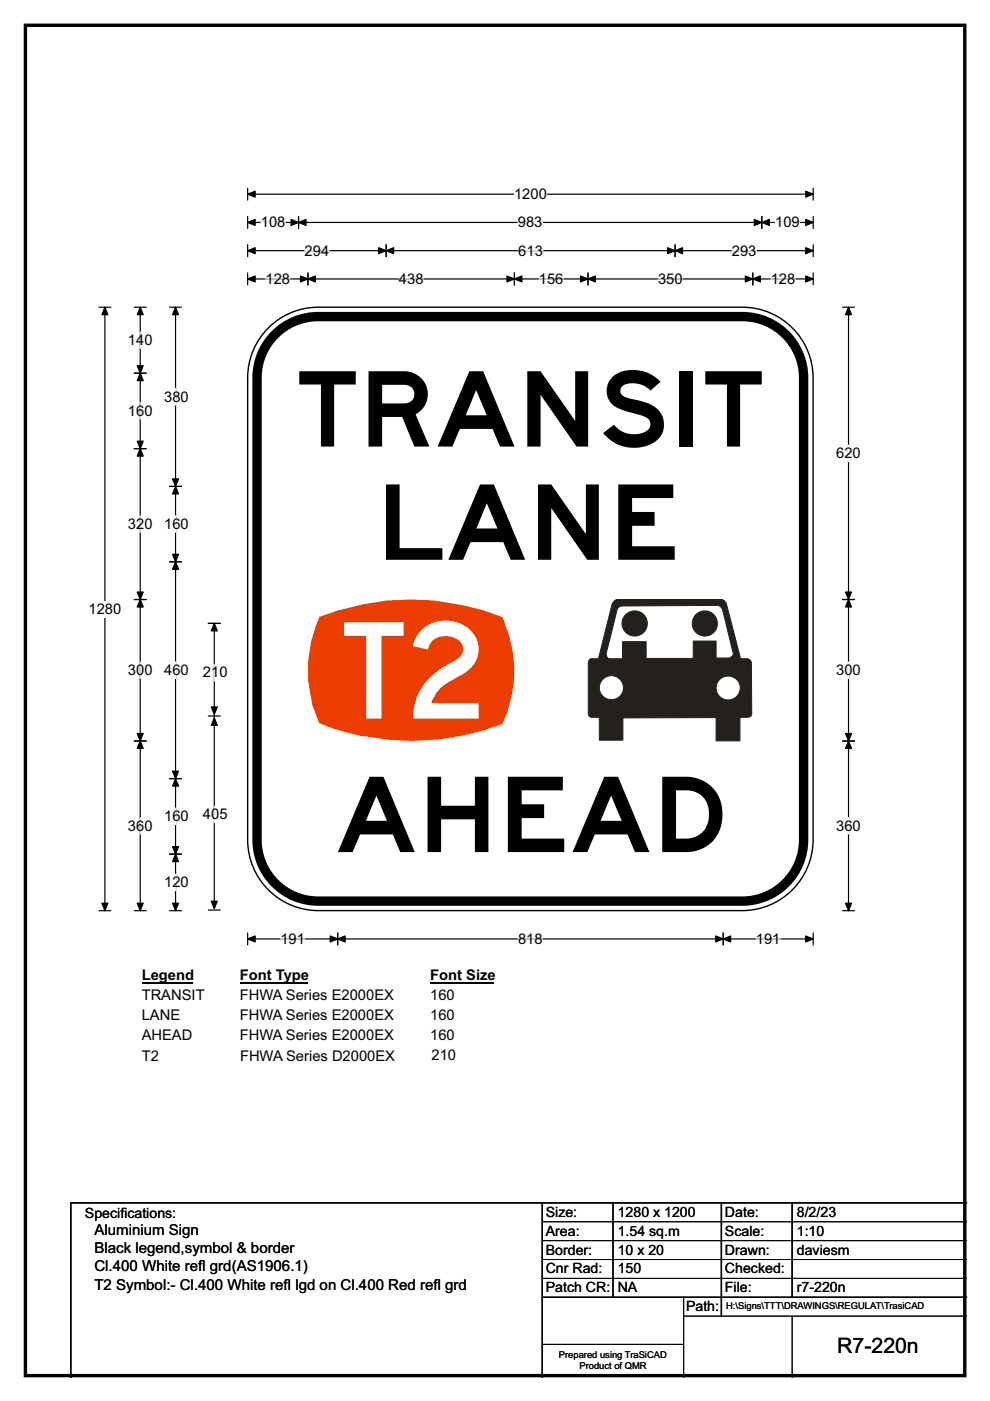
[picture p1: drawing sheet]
<svg xmlns="http://www.w3.org/2000/svg" width="210mm" height="297mm" viewBox="0 0 210 297" stroke-linecap="round" stroke-linejoin="round" font-family="sans-serif">
<path d="M5.4 5.4h199.2v286.3h-199.2z" fill="none" stroke="#000" stroke-width=".72"/>
<path d="M52.5 39.9v2.5M172.5 39.9v2.5M52.5 41.2h120" fill="none" stroke="#000" stroke-width=".25"/>
<g fill="#000" stroke="#000" stroke-width=".25">
<path d="M52.5 41.2l1.6-.7v1.3z" fill-rule="evenodd"/>
<path d="M170.9 40.5l1.6 .7-1.6 .6z" fill-rule="evenodd"/>
</g>
<path d="M109 39.4h7v3.5h-7z" fill="#fff"/>
<g fill="none" stroke="#000" stroke-width=".25">
<path d="M52.5 47.2h120M52.5 45.9v2.5M52.5 51.9v2.5M52.5 57.9v2.5M52.5 53.2h120M52.5 59.1h120M63.3 45.9v2.5M65.3 57.9v2.5M81.9 51.9v2.5M109.1 57.9v2.5M124.7 57.9v2.5M143.2 51.9v2.5"/>
<path d="M159.7 57.9v2.5M161.6 45.9v2.5M172.5 45.9v2.5M172.5 57.9v2.5M172.5 51.9v2.5M21 65.1h2.5M22.2 65.1v128M21 193.1h2.5M52.5 197.8v2.5M52.5 199.1h120M71.6 197.8v2.5M153.4 197.8v2.5"/>
<path d="M172.5 197.8v2.5"/>
</g>
<g fill="#000" stroke="#000" stroke-width=".25">
<path d="M52.5 47.2l1.6-.7v1.3z" fill-rule="evenodd"/>
<path d="M52.5 53.2l1.6-.7v1.3z" fill-rule="evenodd"/>
<path d="M52.5 59.1l1.6-.6v1.3z" fill-rule="evenodd"/>
<path d="M63.3 47.2l1.6-.7v1.3z" fill-rule="evenodd"/>
<path d="M61.7 46.5l1.6 .7-1.6 .6z" fill-rule="evenodd"/>
<path d="M65.3 59.1l1.6-.6v1.3z" fill-rule="evenodd"/>
<path d="M63.7 58.5l1.6 .6-1.6 .7z" fill-rule="evenodd"/>
<path d="M81.9 53.2l1.6-.7v1.3z" fill-rule="evenodd"/>
<path d="M80.3 52.5l1.6 .7-1.6 .6z" fill-rule="evenodd"/>
<path d="M107.5 58.5l1.6 .6-1.6 .7z" fill-rule="evenodd"/>
<path d="M109.1 59.1l1.6-.6v1.3z" fill-rule="evenodd"/>
<path d="M123.1 58.5l1.6 .6-1.6 .7z" fill-rule="evenodd"/>
<path d="M124.7 59.1l1.6-.6v1.3z" fill-rule="evenodd"/>
<path d="M141.6 52.5l1.6 .7-1.6 .6z" fill-rule="evenodd"/>
<path d="M143.2 53.2l1.6-.7v1.3z" fill-rule="evenodd"/>
<path d="M158.1 58.5l1.6 .6-1.6 .7z" fill-rule="evenodd"/>
<path d="M159.7 59.1l1.6-.6v1.3z" fill-rule="evenodd"/>
<path d="M160 46.5l1.6 .7-1.6 .6z" fill-rule="evenodd"/>
<path d="M161.6 47.2l1.6-.7v1.3z" fill-rule="evenodd"/>
<path d="M170.9 46.5l1.6 .7-1.6 .6z" fill-rule="evenodd"/>
<path d="M170.9 52.5l1.6 .7-1.6 .6z" fill-rule="evenodd"/>
<path d="M170.9 58.5l1.6 .6-1.6 .7z" fill-rule="evenodd"/>
<path d="M22.2 65.1l.7 1.6h-1.3z" fill-rule="evenodd"/>
<path d="M21.6 191.5h1.3l-.7 1.6z" fill-rule="evenodd"/>
<path d="M52.5 199.1l1.6-.7v1.3z" fill-rule="evenodd"/>
<path d="M71.6 199.1l1.6-.7v1.3z" fill-rule="evenodd"/>
<path d="M70 198.4l1.6 .7-1.6 .6z" fill-rule="evenodd"/>
<path d="M151.8 198.4l1.6 .7-1.6 .6z" fill-rule="evenodd"/>
<path d="M153.4 199.1l1.6-.7v1.3z" fill-rule="evenodd"/>
<path d="M170.9 198.4l1.6 .7-1.6 .6z" fill-rule="evenodd"/>
</g>
<g fill="none" stroke="#fff" stroke-width=".25">
<path d="M55.3 47.2h5.2M56.3 59.1h5.2M64.6 53.2h5.2M84.6 59.1h5.2M109.8 47.2h5.3M109.9 53.2h5.2M114.3 59.1h5.2M139.6 59.1h5.2M155.2 53.2h5.2M163.5 59.1h5.2M164.4 47.2h5.2M59.5 199.1h5.2"/>
<path d="M109.9 199.1h5.2M160.3 199.1h5.2"/>
</g>
<path d="M18.8 127.4h6.9v3.5h-6.9z" fill="#fff"/>
<g fill="none" stroke="#000" stroke-width=".25">
<path d="M28.5 79.1h2.5M28.5 65.1h2.5M29.7 65.1v128M36 65.1h2.5M37.2 65.1v128M178.7 65.1h2.5M180 65.1v128M28.5 95.1h2.5M36 103.1h2.5M36 119.1h2.5M28.5 127.1h2.5M178.7 127.1h2.5"/>
<path d="M28.5 157.1h2.5M178.7 157.1h2.5M36 165.1h2.5M28.5 193.1h2.5M36 193.1h2.5M36 181.1h2.5M178.7 193.1h2.5"/>
</g>
<g fill="#000" stroke="#000" stroke-width=".25">
<path d="M29.7 79.1l.7 1.6h-1.3z" fill-rule="evenodd"/>
<path d="M29.7 65.1l.7 1.6h-1.3z" fill-rule="evenodd"/>
<path d="M29.1 77.5h1.3l-.7 1.6z" fill-rule="evenodd"/>
<path d="M37.2 65.1l.7 1.6h-1.3z" fill-rule="evenodd"/>
<path d="M180 65.1l.6 1.6h-1.3z" fill-rule="evenodd"/>
<path d="M29.1 93.5h1.3l-.7 1.6z" fill-rule="evenodd"/>
<path d="M29.7 95.1l.7 1.6h-1.3z" fill-rule="evenodd"/>
<path d="M37.2 103.1l.7 1.6h-1.3z" fill-rule="evenodd"/>
<path d="M36.6 117.5h1.3l-.7 1.6z" fill-rule="evenodd"/>
<path d="M36.6 101.5h1.3l-.7 1.6z" fill-rule="evenodd"/>
<path d="M37.2 119.1l.7 1.6h-1.3z" fill-rule="evenodd"/>
<path d="M29.1 125.5h1.3l-.7 1.6z" fill-rule="evenodd"/>
<path d="M29.7 127.1l.7 1.6h-1.3z" fill-rule="evenodd"/>
<path d="M180 127.1l.6 1.6h-1.3z" fill-rule="evenodd"/>
<path d="M179.3 125.5h1.3l-.6 1.6z" fill-rule="evenodd"/>
<path d="M29.1 155.5h1.3l-.7 1.6z" fill-rule="evenodd"/>
<path d="M29.7 157.1l.7 1.6h-1.3z" fill-rule="evenodd"/>
<path d="M179.3 155.5h1.3l-.6 1.6z" fill-rule="evenodd"/>
<path d="M180 157.1l.6 1.6h-1.3z" fill-rule="evenodd"/>
<path d="M36.6 163.5h1.3l-.7 1.6z" fill-rule="evenodd"/>
<path d="M37.2 165.1l.7 1.6h-1.3z" fill-rule="evenodd"/>
<path d="M29.1 191.5h1.3l-.7 1.6z" fill-rule="evenodd"/>
<path d="M36.6 179.5h1.3l-.7 1.6z" fill-rule="evenodd"/>
<path d="M37.2 181.1l.7 1.6h-1.3z" fill-rule="evenodd"/>
<path d="M36.6 191.5h1.3l-.7 1.6z" fill-rule="evenodd"/>
<path d="M179.3 191.5h1.3l-.6 1.6z" fill-rule="evenodd"/>
</g>
<g fill="none" stroke="#fff" stroke-width=".25">
<path d="M29.7 70.4v3.5M29.7 85.4v3.5M37.2 82.4v3.5M180 94.4v3.5M29.7 109.4v3.5M37.2 109.4v3.5M29.7 140.4v3.5M37.2 140.3v3.6M180 140.4v3.5M29.7 173.4v3.4M37.2 171.3v3.5M180 173.4v3.4"/>
<path d="M37.2 185.3v3.5"/>
</g>
<path d="M30 205.1h10.8v3.5h-10.8z" fill="#fff"/>
<path d="M30 208.4h10.8" fill="none" stroke="#000" stroke-width=".32"/>
<path d="M50.9 205.1h14.4v3.5h-14.4z" fill="#fff"/>
<path d="M50.9 208.4h14.4" fill="none" stroke="#000" stroke-width=".32"/>
<path d="M91.2 205.1h13.5v3.5h-13.5z" fill="#fff"/>
<path d="M91.2 208.4h13.5" fill="none" stroke="#000" stroke-width=".32"/>
<g fill="#fff">
<path d="M30 209.3h13.4v3.4h-13.4z"/>
<path d="M50.9 209.3h32.8v3.4h-32.8z"/>
<path d="M91.2 209.3h5.2v3.4h-5.2z"/>
<path d="M30 213.4h8.2v3.5h-8.2z"/>
<path d="M50.9 213.4h32.8v3.5h-32.8z"/>
<path d="M91.2 213.4h5.2v3.5h-5.2z"/>
<path d="M30 217.6h10.8v3.5h-10.8z"/>
<path d="M50.9 217.6h32.8v3.5h-32.8z"/>
<path d="M91.2 217.6h5.2v3.5h-5.2z"/>
</g>
<path d="M56.9 69.5a14.9 14.9 0 0 1 10.6-4.4h90a15 15 0 0 1 15 15v98a15 15 0 0 1-15 15h-90a15 15 0 0 1-15-15v-98a14.9 14.9 0 0 1 4.4-10.6z" fill-rule="evenodd" fill="#fff" stroke="#fff" stroke-width=".21"/>
<path d="M57.9 71.4a12.9 12.9 0 0 1 9.6-4.3h90a13 13 0 0 1 12.9 13v98a13 13 0 0 1-12.9 13h-90a13 13 0 0 1-13-13v-98a12.9 12.9 0 0 1 3.4-8.7z" fill="none" stroke="#000" stroke-width="2"/>
<path d="M56.9 69.5a14.9 14.9 0 0 1 10.6-4.4h90a15 15 0 0 1 15 15v98a15 15 0 0 1-15 15h-90a15 15 0 0 1-15-15v-98a14.9 14.9 0 0 1 4.4-10.6z" fill="none" stroke="#000" stroke-width=".3"/>
<path d="M130.2 127.5a2.49 2.49 0 0 1 2.1-.4h20.8a1.42 1.42 0 0 1 1.1 1.4l2.9 11.2h1.5a1.14 1.14 0 0 1 .8 1.4v10.1a.68 .68 0 0 1-.4 .8l-2.1 .1v5h-5v-5l-19.8 .1v4.7h-5v-4.8l-2-.1a3.5 3.5 0 0 1-.3-2.4v-9.4l.5-.5h1.6l2.9-11.6zM131.1 128.9l-2.5 9.7a.93 .93 0 0 0 .7 1.1h2.8v-3.7h4.9v3.6h10v-3.7h4.9v3.6h2.9a.99 .99 0 0 0 .6-1.5l-2.1-8.7a1.35 1.35 0 0 0-1.6-.9l-19.7 .1-.6 .1zM127.1 145.8a2.56 2.56 0 0 1 5.1 0 2.56 2.56 0 0 1-5.1 0zM151.9 145.9a2.55 2.55 0 0 1 5.1 0 2.55 2.55 0 0 1-5.1 0z" fill-rule="evenodd" fill="#24211d"/>
<g fill="none" stroke="#24211d" stroke-width=".21">
<path d="M130.2 127.5a2.49 2.49 0 0 1 2.1-.4h20.8a1.42 1.42 0 0 1 1.1 1.4l2.9 11.2h1.5a1.14 1.14 0 0 1 .8 1.4v10.1a.68 .68 0 0 1-.4 .8l-2.1 .1v5h-5v-5l-19.8 .1v4.7h-5v-4.8l-2-.1a3.5 3.5 0 0 1-.3-2.4v-9.4l.5-.5h1.6l2.9-11.6zM131.1 128.9l.3-.3 .6-.1 18.8-.1a2.15 2.15 0 0 1 2.4 .7l2.2 8.9a1.02 1.02 0 0 1-.7 1.5h-2.8v-3.6h-4.9v3.7h-10v-3.6h-4.9v3.7h-2.8a1.36 1.36 0 0 1-.5-2.1z"/>
<circle cx="129.7" cy="145.8" r="2.56"/>
<circle cx="154.4" cy="145.9" r="2.54"/>
</g>
<circle cx="134.6" cy="132.2" r="2.67" fill="#24211d"/>
<circle cx="134.6" cy="132.2" r="2.67" fill="none" stroke="#24211d" stroke-width=".21"/>
<circle cx="149.5" cy="132.2" r="2.67" fill="#24211d"/>
<circle cx="149.5" cy="132.2" r="2.67" fill="none" stroke="#24211d" stroke-width=".21"/>
<path d="M67.8 130.8a52.8 52.8 0 0 1 38.8 .1 26.6 26.6 0 0 1-.1 22.6 53.1 53.1 0 0 1-38.8-.2 27 27 0 0 1 .1-22.5z" fill-rule="evenodd" fill="#eb3d00"/>
<path d="M115 255v37M130 255v20M153 255v24M168 255v20M205 255h-190v37M115 275h90" fill="none" stroke="#000" stroke-width=".3"/>
<path d="M115 259h90M115 263h90M115 267h90M115 271h90M145 279h60M145 275v17M168 279v13M115 285h30" fill="none" stroke="#000" stroke-width=".21"/>
<path d="M44.2 132.2h2.5M45.5 132.2v60.1M44.2 151.8h2.5M44.2 192.9h2.5" fill="none" stroke="#000" stroke-width=".25"/>
<g fill="#000" stroke="#000" stroke-width=".25">
<path d="M45.5 132.2l.6 1.6h-1.3z" fill-rule="evenodd"/>
<path d="M44.8 149.9h1.3l-.6 1.6z" fill-rule="evenodd"/>
<path d="M45.5 152.2l.6 1.6h-1.3z" fill-rule="evenodd"/>
<path d="M44.8 191.1h1.3l-.6 1.6z" fill-rule="evenodd"/>
</g>
<path d="M45.5 140.9v3.5M45.5 171v3.4" fill="none" stroke="#fff" stroke-width=".25"/>
<text font-size="28.4" fill="#fff" x="72.4" y="152.4">T2</text>
<g font-size="22.2">
<text x="62.8" y="94.7">TRANSIT</text>
<text x="79.8" y="118.7">LANE</text>
<text x="71" y="180.7">AHEAD</text>
</g>
<text font-size="4.5" x="177.6" y="286.9">R7-220n</text>
<g font-size="3.2">
<text x="20" y="261.9">Aluminium Sign</text>
<text x="20" y="265.8">Black legend,symbol &amp; border</text>
<text x="20" y="269.6">Cl.400 White ref</text>
<text x="42" y="269.6">l grd(AS1906.1)</text>
<text x="20" y="273.4">T2 Symbol:- Cl.400 White ref</text>
<text x="60.2" y="273.4">l lgd on Cl.400 Red ref</text>
<text x="92" y="273.4">l grd</text>
</g>
<g font-size="3.1">
<text x="109" y="42.2">1200</text>
<text x="55.3" y="48.2">108</text>
<text x="109.8" y="48.2">983</text>
<text x="164.4" y="48.2">109</text>
<text x="64.6" y="54.2">294</text>
<text x="109.9" y="54.2">613</text>
<text x="155.2" y="54.2">293</text>
<text x="56.3" y="60.2">128</text>
<text x="84.6" y="60.2">438</text>
<text x="114.3" y="60.2">156</text>
<text x="139.6" y="60.2">350</text>
<text x="163.5" y="60.2">128</text>
<text x="27.1" y="73.2">140</text>
<text x="27.1" y="88.2">160</text>
<text x="34.8" y="85.2">380</text>
<text x="177.4" y="97.2">620</text>
<text x="27.1" y="112.2">320</text>
<text x="34.8" y="112.2">160</text>
<text x="18.8" y="130.2">1280</text>
<text x="27.1" y="143.2">300</text>
<text x="34.8" y="143.1">460</text>
<text x="43" y="143.6">210</text>
<text x="177.4" y="143.2">300</text>
<text x="43" y="173.7">405</text>
<text x="27.1" y="176.2">360</text>
<text x="34.8" y="174.1">160</text>
<text x="177.4" y="176.2">360</text>
<text x="34.8" y="188.1">120</text>
<text x="59.5" y="200.1">191</text>
<text x="109.9" y="200.1">818</text>
<text x="160.3" y="200.1">191</text>
<text x="30" y="207.9">Legend</text>
<text x="50.9" y="207.9">Font Type</text>
<text x="91.2" y="207.9">Font Size</text>
<text x="30" y="212.1">TRANSIT</text>
<text x="50.9" y="212.1">FHWA Series E2000EX</text>
<text x="91.2" y="212.1">160</text>
<text x="30" y="216.2">LANE</text>
<text x="30" y="220.4">AHEAD</text>
<text x="50.9" y="216.2">FHWA Series E2000EX</text>
<text x="50.9" y="220.4">FHWA Series E2000EX</text>
<text x="91.2" y="216.2">160</text>
<text x="91.2" y="220.4">160</text>
<text x="30" y="224.9">T2</text>
<text x="50.9" y="224.9">FHWA Series D2000EX</text>
<text x="91.5" y="224.8">210</text>
</g>
<g font-size="3">
<text x="115.8" y="258">Size:</text>
<text x="131" y="258">1280 x 1200</text>
<text x="153.8" y="258">Date:</text>
<text x="169" y="258">8/2/23</text>
<text x="18" y="258.2">Specif</text>
<text x="25.5" y="258.2">ications:</text>
<text x="115.8" y="262">Area:</text>
<text x="131" y="262">1.54 sq.m</text>
<text x="153.8" y="262">Scale:</text>
<text x="169" y="262">1:10</text>
<text x="115.8" y="266">Border:</text>
<text x="115.8" y="270">Cnr Rad:</text>
<text x="131" y="266">10 x 20</text>
<text x="131" y="270">150</text>
<text x="153.8" y="266">Drawn:</text>
<text x="153.8" y="270">Checked:</text>
<text x="169" y="266">daviesm</text>
<text x="115.8" y="274">Patch CR:</text>
<text x="131" y="274">NA</text>
<text x="153.8" y="274">File:</text>
<text x="169" y="274">r7-220n</text>
<text x="145.5" y="278">Path:</text>
</g>
<g font-size="2">
<text x="154" y="277.6">H:\Signs\TTT\DRAWINGS\REGULAT\TrasiCAD</text>
<text x="118.5" y="287.8">Prepared using TraSiCAD</text>
<text x="122.9" y="290.2">Product of QMR</text>
</g>
</svg>
